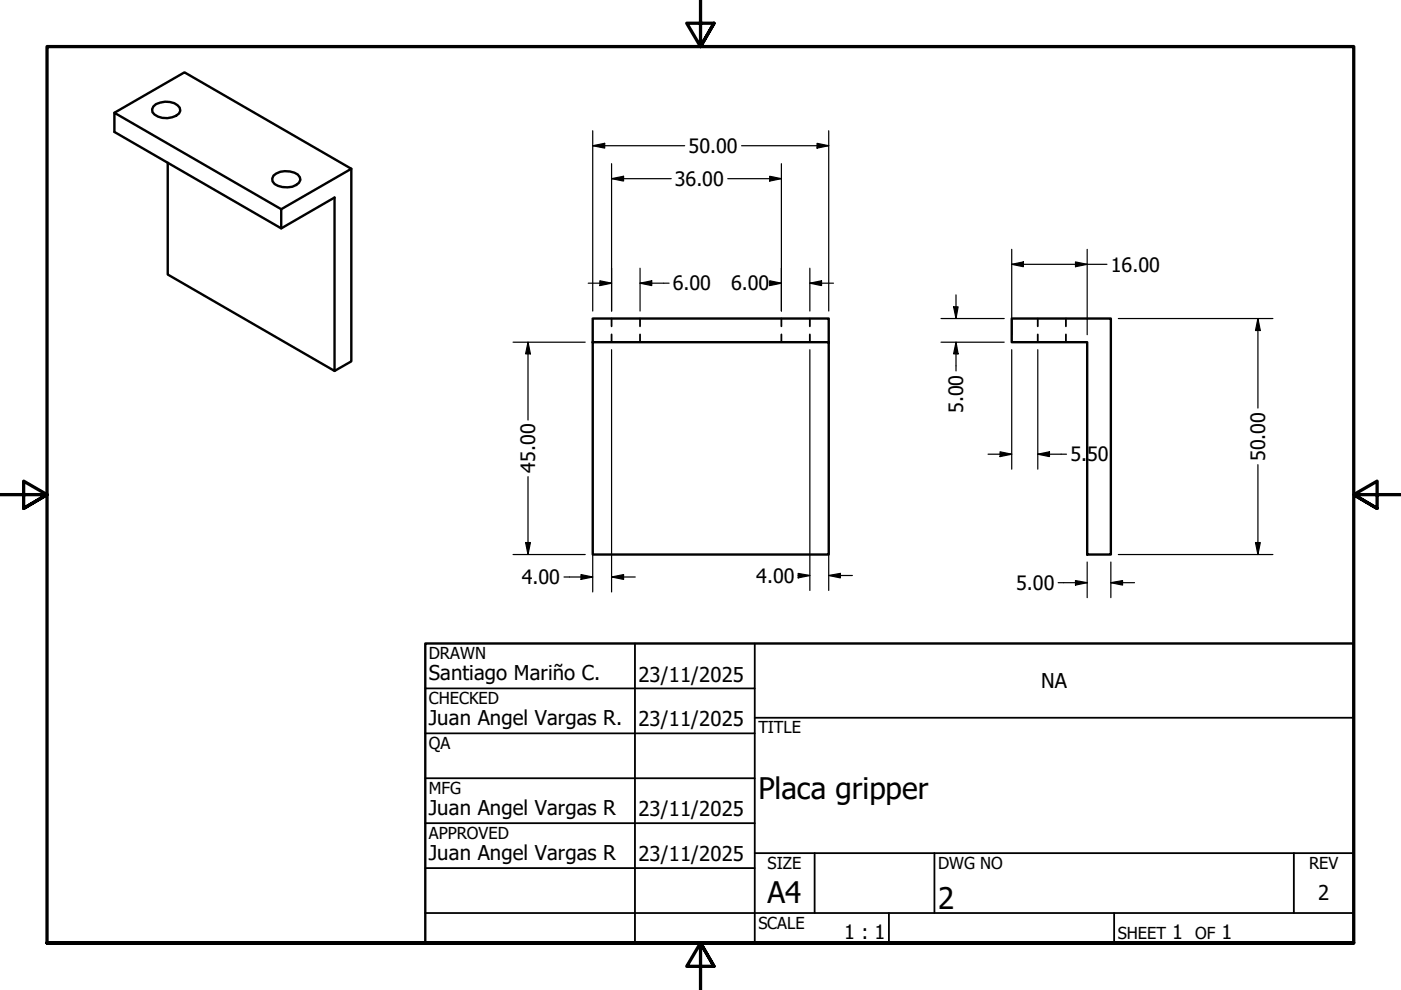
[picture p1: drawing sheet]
<svg xmlns="http://www.w3.org/2000/svg" width="297mm" height="210mm" viewBox="0 0 297 210" stroke-linecap="round" stroke-linejoin="round" font-family="sans-serif">
<!-- layer: Visible (ANSI) -->
<path d="M24.3 23.9l14.8-8.6 35.4 20.5-14.9 8.6M32.5 22.6a4 4 0 0 1 5.6 .2l.1 .7a2.75 2.75 0 0 1-2.7 1.6 3.5 3.5 0 0 1-3.2-1.3v-.7zM35.6 34.5v23.7l35.3 20.4v-36.7l-11.3 6.5-35.3-20.4v-4.1l35.3 20.5v4M58 37.2a4.4 4.4 0 0 1 5.1-.2l.5 .6 .1 .5a2.75 2.75 0 0 1-2.7 1.6 3.3 3.3 0 0 1-3.2-1.2l-.1-.6zM74.5 35.8v40.8l-3.6 2M125.7 72.6v-5.1h50v5.1h-50v45h50v-45M214.5 67.5h21v50.1h-5v-45h-16z" fill="none" stroke="#000" stroke-width=".51"/>
<!-- layer: Hidden (ANSI) -->
<path d="M129.7 67.5v1.7M129.7 70.9v1.7M135.7 67.5v1.7M135.7 70.9v1.7M165.7 67.5v1.7M165.7 70.9v1.7M171.7 67.5v1.7M171.7 70.9v1.7M220 67.5v1.7M220 70.9v1.7M226 67.5v1.7M226 70.9v1.7" fill="none" stroke="#000" stroke-width=".38"/>
<!-- layer: Border (ANSI) -->
<path d="M148.5 -.1v10l-2.9-5h5.8l-2.9 5 2.9-5M0 104.9h10l-5-2.9v5.8l5-2.9-5 2.9M297 104.9h-10l5-2.9v5.8l-5-2.9 5 2.9M10 199.9v-190h277v190h-277h277M151.4 204.9l-2.9-5 2.9 5h-5.8l2.9-5v10" fill="none" stroke="#000" stroke-width=".7"/>
<!-- layer: Title (ANSI) -->
<g fill="none" stroke="#000" stroke-width=".38">
<path d="M134.6 136.4v63.5M160 136.4v63.5M90.2 146h69.8M90.2 155.5h69.8M160 152.2h127M90.2 165h69.8M90.2 174.5h69.8M90.2 193.6h196.8M90.2 184.1h69.8M160 180.9h127M172.7 180.9v12.7M188.5 193.6v6.3"/>
<path d="M198.1 180.9v12.7M236.2 193.6v6.3M274.3 180.9v12.7"/>
</g>
<path d="M90.2 136.4h196.8v63.5h-196.8z" fill="none" stroke="#000" stroke-width=".51"/>
<!-- layer: Dimension (ANSI) -->
<g fill="none" stroke="#000" stroke-width=".25">
<path d="M125.7 30.9l2.5-.5v1zM125.7 30.9h19.5M125.7 27.7v38.2M129.7 37.9l2.5-.5v1zM129.7 37.9h12.6M129.7 34.7v31.2M154.3 37.9h11.4M157.2 30.9h18.5M163.2 37.4l2.5 .5-2.5 .5zM165.7 34.7v31.2M173.2 30.4l2.5 .5-2.5 .5zM175.7 27.7v38.2"/>
<path d="M127.2 59.5l2.5 .5-2.5 .6zM135.7 56.9v9M163.2 59.5l2.5 .5-2.5 .6zM171.7 56.9v9M214.5 56l2.5-.5v1.1zM214.5 56h20.2M214.5 52.9v18.1M228 55.5l2.5 .5-2.5 .6zM230.5 52.9v18.1M108.8 72.6h15.3M112 72.6l.5 2.4h-1.1zM112 72.6v16.5"/>
<path d="M124.7 60h5M125.7 74.1v51.4M129.7 74.1v51.4M135.7 60l2.5-.5v1.1zM135.7 60h6.2M163.2 60h2.5M171.7 60l2.5-.5v1.1zM171.7 60h5M171.7 74.1v51.1M175.7 74.1v51.1M199.5 67.5h13.4M199.5 72.6h13.4"/>
<path d="M202.2 65.1h.9l-.4 2.4zM202.7 72.6l.4 2.4h-.9zM202.7 62.5v5M202.7 72.6v6M214.5 74.1v25.4M220 74.1v25.4M237.1 67.5h32.8M266.7 67.5l.5 2.6h-1zM266.7 67.5v19M209.5 96.3h5M212 95.8l2.5 .5-2.5 .5zM220 96.3l2.5-.5v1z"/>
<path d="M220 96.3h6.1M266.7 98.5v19.1M108.8 117.6h15.3M111.4 115h1.1l-.5 2.6zM112 101.1v16.5M230.5 119.2v7.5M235.5 119.2v7.5M237.1 117.6h32.8M266.2 115h1l-.5 2.6zM119.6 122.3h6.1M123.2 121.8l2.5 .5-2.5 .5zM129.7 122.3l2.5-.5v1z"/>
<path d="M129.7 122.3h5M169.2 121.6l2.5 .4-2.5 .5zM169.2 122h2.5M175.7 122l2.5-.4v.9zM175.7 122h5M224.3 123.5h6.2M228 123.1l2.5 .4-2.5 .6zM235.5 123.5l2.5-.4v1zM235.5 123.5h5"/>
</g>
<g fill="#000">
<path d="M125.7 30.9l2.5-.5v1zM129.7 37.9l2.5-.5v1zM163.2 37.4l2.5 .5-2.5 .5zM173.2 30.4l2.5 .5-2.5 .5zM135.7 60l2.5-.5v1.1zM171.7 60l2.5-.5v1.1zM214.5 56l2.5-.5v1.1zM228 55.5l2.5 .5-2.5 .6zM112 72.6l.5 2.4h-1.1zM127.2 59.5l2.5 .5-2.5 .6zM163.2 59.5l2.5 .5-2.5 .6zM202.2 65.1h.9l-.4 2.4z"/>
<path d="M202.7 72.6l.4 2.4h-.9zM266.7 67.5l.5 2.6h-1zM212 95.8l2.5 .5-2.5 .5zM220 96.3l2.5-.5v1zM111.4 115h1.1l-.5 2.6zM266.2 115h1l-.5 2.6zM123.2 121.8l2.5 .5-2.5 .5zM129.7 122.3l2.5-.5v1zM169.2 121.6l2.5 .4-2.5 .5zM175.7 122l2.5-.4v.9zM228 123.1l2.5 .4-2.5 .6zM235.5 123.5l2.5-.4v1z"/>
</g>
<g font-size="6.3">
<text x="160.8" y="169.3">Placa gripper</text>
<text x="162.8" y="191.4">A4</text>
<text x="198.9" y="192.8">2</text>
</g>
<g font-size="4.3">
<text x="90.9" y="144.2">Santiago Mariño C.</text>
<text x="135.4" y="144.5">23/11/2025</text>
<text x="220.7" y="145.9">NA</text>
<text x="90.9" y="153.8">Juan Angel Vargas R.</text>
<text x="135.4" y="154">23/11/2025</text>
<text x="90.9" y="172.8">Juan Angel Vargas R</text>
<text x="135.4" y="173.1">23/11/2025</text>
<text x="90.9" y="182.3">Juan Angel Vargas R</text>
<text x="135.4" y="182.6">23/11/2025</text>
<text x="279.5" y="190.7">2</text>
</g>
<g font-size="4.2">
<text x="146" y="32.4">50.00</text>
<text x="143.1" y="39.4">36.00</text>
<text x="235.5" y="57.6">16.00</text>
<text x="142.6" y="61.6">6.00</text>
<text x="155" y="61.6">6.00</text>
<text x="204.2" y="87.6" transform="rotate(-90 204.2 87.6)">5.00</text>
<text x="113.5" y="100.2" transform="rotate(-90 113.5 100.2)">45.00</text>
<text x="226.9" y="97.8">5.</text>
<text x="230.5" y="97.8">50</text>
<text x="268.2" y="97.8" transform="rotate(-90 268.2 97.8)">50.00</text>
<text x="110.6" y="123.9">4.00</text>
<text x="160.3" y="123.5">4.00</text>
<text x="215.5" y="125.1">5.00</text>
<text x="179" y="199.2">1 : 1</text>
<text x="248.5" y="199.1">1</text>
<text x="259" y="199.1">1</text>
</g>
<g font-size="3.5">
<text x="90.9" y="139.7">DRAWN</text>
<text x="90.9" y="149.3">CHECKED</text>
<text x="160.8" y="155.5">TITLE</text>
<text x="90.9" y="158.8">QA</text>
<text x="90.9" y="168.3">MFG</text>
<text x="90.9" y="177.8">APPROVED</text>
<text x="162.8" y="184.2">SIZE</text>
<text x="198.9" y="184.2">DWG NO</text>
<text x="277.6" y="184.2">REV</text>
<text x="160.8" y="196.9">SCALE</text>
<text x="237" y="199.1">SHEET</text>
<text x="253.4" y="199.1">OF</text>
</g>
</svg>
